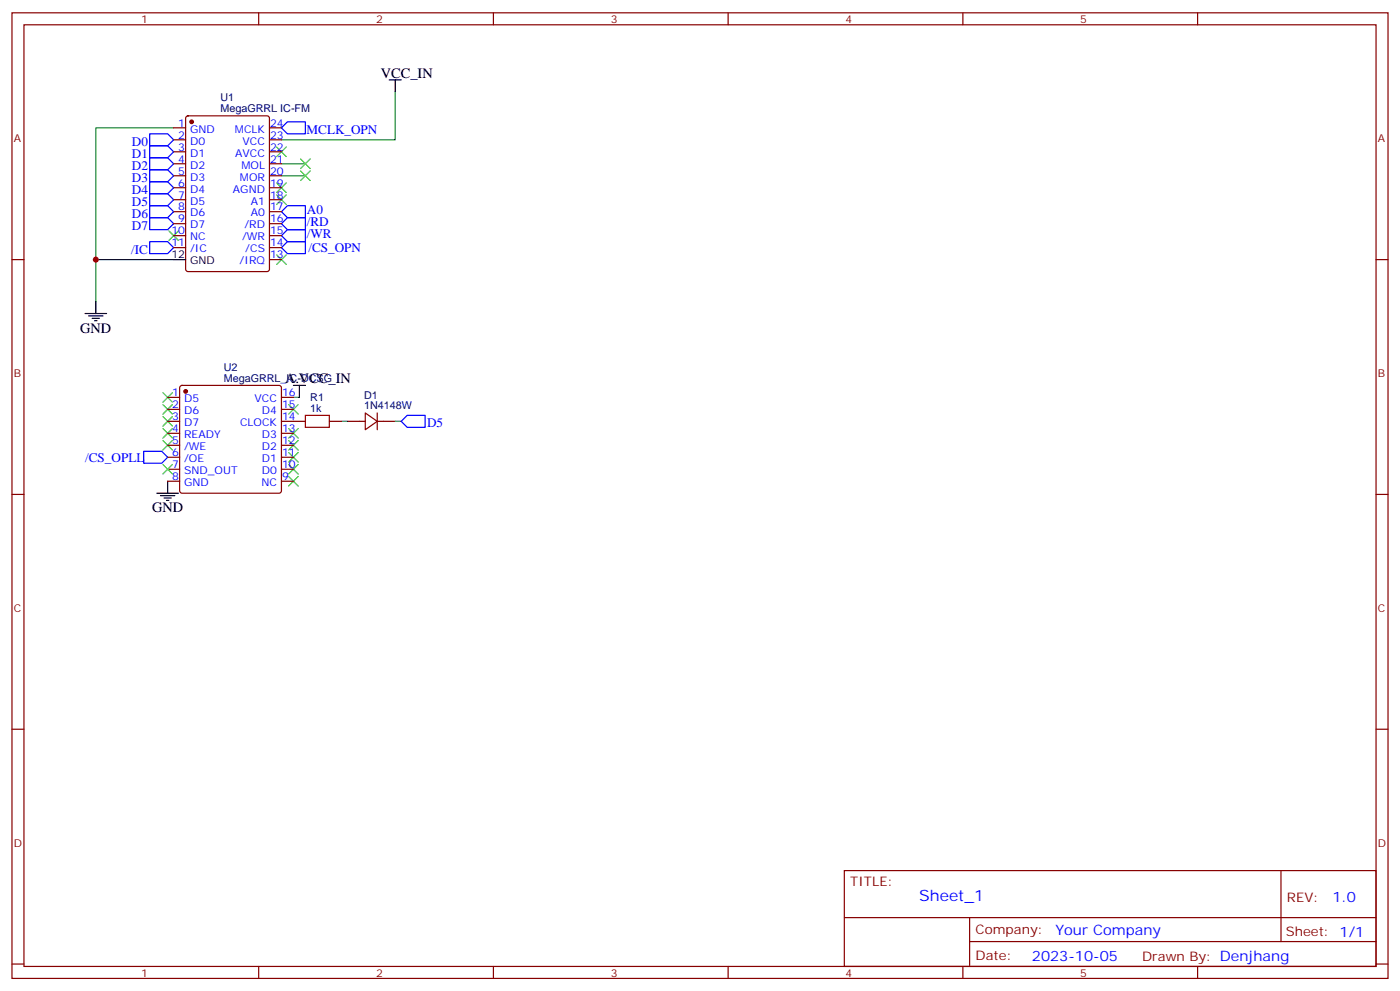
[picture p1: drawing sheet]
<svg xmlns="http://www.w3.org/2000/svg" width="412mm" height="292mm" viewBox="0 0 412 292" stroke-linecap="round" stroke-linejoin="round" font-family="sans-serif">
<g fill="none" stroke="#870000" stroke-width=".35">
<path d="M3.5 3.8h405.4v284.3h-405.4zM7.1 7.3h398.2v277.3h-398.2zM76.2 3.8v3.5M145.3 3.8v3.5M214.5 3.8v3.5M283.6 3.8v3.5M352.8 3.8v3.5M51.2 37.6h3.5M54.9 34.3l.5-.2h23.3l.6 .4 .1 44.8-.5 .6-23.5 .1-.7-.5v-44.7zM79.4 37.6h3.5M51.2 41.2h3.5M51.2 44.7h3.5"/>
<path d="M51.2 48.2h3.5M51.2 51.8h3.5M51.2 55.3h3.5M51.2 58.8h3.5M79.4 41.2h3.5M79.4 44.7h3.5M79.4 48.2h3.5M79.4 51.8h3.5M79.4 55.3h3.5M79.4 58.8h3.5M3.5 76.4h3.6M51.2 62.3h3.5"/>
<path d="M51.2 65.9h3.5M51.2 69.4h3.5M51.2 72.9h3.5M79.4 76.4h3.5M79.4 62.3h3.5M79.4 65.9h3.5M79.4 69.4h3.5M79.4 72.9h3.5M405.3 76.4h3.6M49.4 117h3.5M53.2 113.7l.4-.2h28.6l.5 .2 .2 .5v30.3l-.2 .5-.5 .2h-28.6l-.5-.2-.2-.5v-30.3zM82.9 117h3.5"/>
<path d="M49.4 124.1h3.5M49.4 120.5h3.5M49.4 127.6h3.5M49.4 131.1h3.5M49.4 134.7h3.5M49.4 138.2h3.5M82.9 124.1h7.1M82.9 120.5h3.5M82.9 127.6h3.5M82.9 131.1h3.5M82.9 134.7h3.5M82.9 138.2h3.5"/>
<path d="M97 124.1h3.5M102.3 124.1h5.3M107.6 121.6l3.5 2.5-3.5 2.4zM111.1 124.1h5.3M111.1 121.6v4.9M3.5 145.6h3.6M49.4 141.7h3.5M82.9 141.7h3.5M405.3 145.6h3.6M3.5 214.7h3.6M405.3 214.7h3.6M248.7 256.4h156.6v28.2h-156.6z"/>
<path d="M377.3 256.4v20.9M248.7 270.2h156.5M285.6 277.3h119.6M285.6 270.2v14.1M3.5 283.9h3.6M76.2 284.6v3.5M145.3 284.6v3.5M214.5 284.6v3.5M283.6 284.6v3.5M352.8 284.6v3.5M405.3 283.9h3.6"/>
</g>
<path d="M51.2 37.6h-23v38.8M116.4 27.1v14.1h-33.5M82.9 48.2h7.1M82.9 51.8h7.1M51.2 76.4h-23v12.4M86.4 117h1.8M100.5 124.1h1.8M116.4 124.1h1.8" fill="none" stroke="#008700" stroke-width=".35"/>
<g fill="none" stroke="#00f" stroke-width=".35">
<path d="M44.1 39.4h5.3l1.8 1.8-1.8 1.7h-5.3zM84.7 35.9h5.3v3.5h-5.3l-1.8-1.8zM44.1 57h5.3l1.8 1.8-1.8 1.8h-5.3zM44.1 53.5h5.3l1.8 1.8-1.8 1.7h-5.3zM44.1 50h5.3l1.8 1.8-1.8 1.7h-5.3zM44.1 46.5h5.3l1.8 1.7-1.8 1.8h-5.3zM44.1 42.9h5.3l1.8 1.8-1.8 1.8h-5.3zM44.1 64.1h5.3l1.8 1.8-1.8 1.7h-5.3zM44.1 60.6h5.3l1.8 1.7-1.8 1.8h-5.3zM44.1 71.2h5.3l1.8 1.7-1.8 1.8h-5.3zM82.9 72.9l1.8-1.7h5.3v3.5h-5.3zM82.9 69.4l1.8-1.8h5.3v3.6h-5.3z"/>
<path d="M82.9 65.9l1.8-1.8h5.3v3.5h-5.3zM82.9 62.3l1.8-1.7h5.3v3.5h-5.3zM42.3 132.9h5.3l1.8 1.8-1.8 1.7h-5.3zM119.9 122.3h5.3v3.5h-5.3l-1.7-1.7z"/>
</g>
<path d="M90 122.3h7v3.5h-7z" fill="none" stroke="#a10000" stroke-width=".35"/>
<g fill="none" stroke="#000" stroke-width=".35">
<path d="M114.7 23.5h3.5M116.4 23.5v3.6M51.2 76.4h3.5M25 92.3h6.4M26.1 93h4.2M27.2 93.7h2.1M27.9 94.4h.7M28.2 88.8v3.5M86.4 113.5h3.6M88.2 113.5v3.5M46.2 145.2h6.4M47.3 145.9h4.2"/>
<path d="M48.3 146.6h2.1M49 147.4h.7M49.4 141.7v3.5"/>
</g>
<g fill="none" stroke="#3c3" stroke-width=".35">
<path d="M81.5 57.4l2.8 2.8M81.5 43.3l2.8 2.8M81.5 53.9l2.8 2.8M84.3 57.4l-2.8 2.8M84.3 43.3l-2.8 2.8M84.3 53.9l-2.8 2.8M88.5 50.3l2.9 2.9M88.5 46.8l2.9 2.8M91.4 50.3l-2.9 2.9M91.4 46.8l-2.9 2.8M49.7 68l2.9 2.8M52.6 68l-2.9 2.8"/>
<path d="M81.5 75l2.8 2.9M84.3 75l-2.8 2.9M48 119.1l2.8 2.9M48 115.6l2.8 2.8M50.8 119.1l-2.8 2.9M50.8 115.6l-2.8 2.8M85 119.1l2.8 2.9M87.8 119.1l-2.8 2.9M48 129.7l2.8 2.8M48 126.2l2.8 2.8M48 122.7l2.8 2.8M48 136.8l2.8 2.8"/>
<path d="M50.8 129.7l-2.8 2.8M50.8 126.2l-2.8 2.8M50.8 122.7l-2.8 2.8M50.8 136.8l-2.8 2.8M85 136.8l2.8 2.8M85 133.2l2.8 2.9M85 129.7l2.8 2.8M85 126.2l2.8 2.8M87.8 136.8l-2.8 2.8M87.8 133.2l-2.8 2.9M87.8 129.7l-2.8 2.8M87.8 126.2l-2.8 2.8"/>
<path d="M85 140.3l2.8 2.8M87.8 140.3l-2.8 2.8"/>
</g>
<g fill="#870000" stroke="#870000" stroke-width=".35">
<circle cx="54.7" cy="115.3" r=".53"/>
<circle cx="56.4" cy="35.9" r=".53"/>
</g>
<circle cx="28.2" cy="76.4" r=".88" fill="#c00"/>
<text font-size="4.6" fill="#00f" x="270.8" y="265.4">Sheet_1</text>
<g font-size="4.2">
<text x="112.2" y="22.8">VCC_IN</text>
<text x="23.6" y="98">GND</text>
<text x="84" y="112.8">A.VCC_IN</text>
<text x="44.8" y="150.9">GND</text>
</g>
<g font-size="4.2" fill="#00f">
<text x="392.5" y="265.6">1.0</text>
<text x="310.9" y="275.2">Your Company</text>
<text x="304" y="283">2023-10-05</text>
</g>
<g font-size="3.9" fill="#00f">
<text x="90.3" y="39.4">MCLK_OPN</text>
<text x="38.8" y="46.5">D1</text>
<text x="38.8" y="42.9">D0</text>
<text x="38.8" y="53.5">D3</text>
<text x="38.8" y="50">D2</text>
<text x="38.8" y="57">D4</text>
<text x="38.8" y="64.1">D6</text>
<text x="38.8" y="60.6">D5</text>
<text x="90.4" y="63">A0</text>
<text x="38.8" y="67.6">D7</text>
<text x="90.4" y="70.1">/WR</text>
<text x="90.4" y="66.6">/RD</text>
<text x="38.6" y="74.7">/IC</text>
<text x="90.9" y="74.2">/CS_OPN</text>
<text x="125.8" y="125.8">D5</text>
<text x="25.1" y="136">/CS_OPLL</text>
</g>
<g font-size="3.9" fill="#800">
<text x="250.5" y="260.9">TITLE:</text>
<text x="379.1" y="265.6">REV:</text>
<text x="287.4" y="275.1">Company:</text>
<text x="378.7" y="275.8">Sheet: 1/1</text>
<text x="287.4" y="282.8">Date:</text>
<text x="336.4" y="282.9">Drawn By: Denjhang</text>
</g>
<g font-size="3.2" fill="#800">
<text x="41.6" y="6.8">1</text>
<text x="110.8" y="6.8">2</text>
<text x="179.9" y="6.8">3</text>
<text x="249.1" y="6.8">4</text>
<text x="318.2" y="6.8">5</text>
<text x="4.1" y="41.9">A</text>
<text x="405.9" y="41.9">A</text>
<text x="4.1" y="111">B</text>
<text x="405.9" y="111">B</text>
<text x="4.1" y="180.2">C</text>
<text x="405.9" y="180.2">C</text>
<text x="4.1" y="249.3">D</text>
<text x="405.9" y="249.3">D</text>
<text x="41.6" y="287.6">1</text>
<text x="110.8" y="287.6">2</text>
<text x="179.9" y="287.6">3</text>
<text x="249.1" y="287.6">4</text>
<text x="318.2" y="287.6">5</text>
</g>
<g font-size="3.2" fill="#000080">
<text x="64.9" y="29.8">U1</text>
<text x="64.9" y="33">MegaGRRL IC-FM</text>
<text x="65.9" y="112.3">MegaGRRL_IC-DCSG</text>
<text x="65.9" y="109.2">U2</text>
<text x="91.4" y="118">R1</text>
<text x="107.3" y="117.4">D1</text>
<text x="91.4" y="121.2">1k</text>
<text x="107.3" y="120.5">1N4148W</text>
</g>
<g font-size="3.2" fill="#00f">
<text x="52.5" y="37.3">1</text>
<text x="52.5" y="40.8">2</text>
<text x="56" y="39.1">GND</text>
<text x="69.2" y="39.1">MCLK</text>
<text x="79.6" y="40.8">23</text>
<text x="79.6" y="37.3">24</text>
<text x="52.5" y="44.3">3</text>
<text x="52.5" y="47.9">4</text>
<text x="56" y="42.6">D0</text>
<text x="56" y="46.1">D1</text>
<text x="69.3" y="46.1">AVCC</text>
<text x="71.5" y="42.6">VCC</text>
<text x="79.6" y="47.9">21</text>
<text x="79.6" y="44.3">22</text>
<text x="52.5" y="51.4">5</text>
<text x="56" y="49.6">D2</text>
<text x="56" y="53.2">D3</text>
<text x="70.7" y="53.2">MOR</text>
<text x="71.1" y="49.6">MOL</text>
<text x="79.6" y="51.4">20</text>
<text x="52.5" y="54.9">6</text>
<text x="52.5" y="58.5">7</text>
<text x="56" y="56.7">D4</text>
<text x="68.6" y="56.7">AGND</text>
<text x="79.6" y="58.5">18</text>
<text x="79.6" y="54.9">19</text>
<text x="52.5" y="62">8</text>
<text x="52.5" y="65.5">9</text>
<text x="56" y="60.2">D5</text>
<text x="56" y="63.7">D6</text>
<text x="73.9" y="63.7">A0</text>
<text x="73.9" y="60.2">A1</text>
<text x="79.6" y="65.5">16</text>
<text x="79.6" y="62">17</text>
<text x="50.5" y="69">10</text>
<text x="56" y="67.3">D7</text>
<text x="56" y="70.8">NC</text>
<text x="71.3" y="70.8">/WR</text>
<text x="72" y="67.3">/RD</text>
<text x="79.6" y="69">15</text>
<text x="50.5" y="72.6">11</text>
<text x="56" y="74.3">/IC</text>
<text x="70.6" y="77.9">/IRQ</text>
<text x="72.2" y="74.3">/CS</text>
<text x="79.6" y="76.1">13</text>
<text x="79.6" y="72.6">14</text>
<text x="50.7" y="116.7">1</text>
<text x="54.2" y="118.4">D5</text>
<text x="75" y="118.4">VCC</text>
<text x="83.1" y="116.7">16</text>
<text x="50.7" y="120.2">2</text>
<text x="50.7" y="123.7">3</text>
<text x="54.2" y="122">D6</text>
<text x="54.2" y="125.5">D7</text>
<text x="70.7" y="125.5">CLOCK</text>
<text x="77.1" y="122">D4</text>
<text x="83.1" y="123.7">14</text>
<text x="83.1" y="120.2">15</text>
<text x="50.7" y="127.2">4</text>
<text x="50.7" y="130.8">5</text>
<text x="54.2" y="129">READY</text>
<text x="77.1" y="129">D3</text>
<text x="83.1" y="130.8">12</text>
<text x="83.1" y="127.2">13</text>
<text x="50.7" y="134.3">6</text>
<text x="50.7" y="137.8">7</text>
<text x="54.2" y="132.5">/WE</text>
<text x="54.2" y="136.1">/OE</text>
<text x="77.1" y="136.1">D1</text>
<text x="77.1" y="132.5">D2</text>
<text x="83.1" y="137.8">10</text>
<text x="83.1" y="134.3">11</text>
<text x="50.7" y="141.4">8</text>
<text x="54.2" y="139.6">SND_OUT</text>
<text x="54.2" y="143.1">GND</text>
<text x="77" y="143.1">NC</text>
<text x="77.1" y="139.6">D0</text>
<text x="83.1" y="141.4">9</text>
</g>
<g font-size="3.2">
<text x="50.5" y="76.1">12</text>
<text x="56" y="77.9">GND</text>
</g>
</svg>
